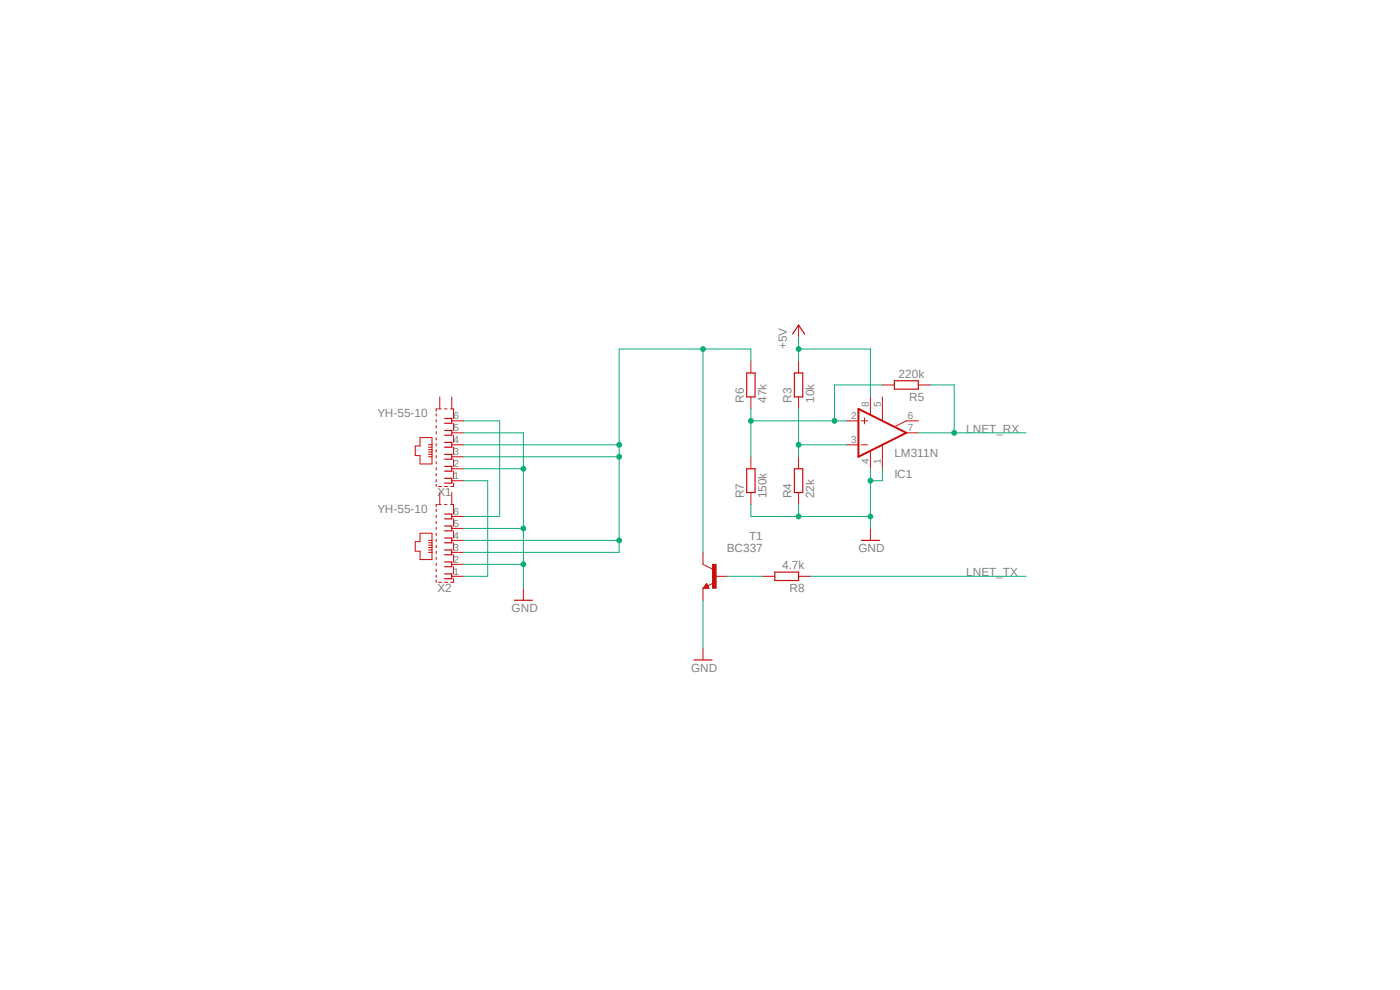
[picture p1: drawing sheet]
<svg xmlns="http://www.w3.org/2000/svg" width="297mm" height="210mm" viewBox="0 0 297 210" stroke-linecap="round" stroke-linejoin="round" font-family="sans-serif">
<path d="M79.2 66.6l138.6 76.6M217.8 66.6l-138.6 76.6" fill="none" stroke="#fff" stroke-width=".21"/>
<g fill="none" stroke="#c90d0c" stroke-width=".21">
<path d="M159.3 76.6v2.5M169.4 69v2.5M169.4 76.6v2.5M159.3 84.2v2.5M159.3 96.9v2.5M169.4 84.2v2.5M169.4 96.9v2.5M179.6 89.3h2.5M179.6 94.4h2.5M182.8 89.3h1.2M182.8 94.4h1.2M183.4 88.6v1.3"/>
<path d="M184.7 84.2v3.7M184.7 95.7v3.7M187.2 84.2v5M187.2 94.4v5M187.2 81.7h2.5M192.3 91.8h2.5M194.8 89.3h-2.5l-2.5 1.2M194.8 81.7h2.6M149.1 119.7l2.1 1M159.3 104.5v2.5M169.4 104.5v2.5M184.7 112.1v2.5"/>
<path d="M149.9 123.8l.5 1h-1.3zM151.3 123.7l-1.2 .6"/>
</g>
<path d="M182.1 86.7l10.2 5.1-10.2 5.1z" fill="none" stroke="#c90d0c" stroke-width=".42"/>
<path d="M158.4 79.1h1.8v5.1h-1.8zM168.1 70.9l1.3-1.9 1.3 1.9M168.5 79.1h1.8v5.1h-1.8zM158.4 99.4h1.8v5.1h-1.8zM168.5 99.4h1.8v5.1h-1.8zM189.7 80.8h5.1v1.7h-5.1zM182.8 114.6h3.8M149.9 124.3l-.1 .2h.4l-.3-.5-.5 .7h.8" fill="none" stroke="#c90d0c" stroke-width=".25"/>
<path d="M151.2 119.7h.7v5.1h-.7z" fill-rule="evenodd" fill="#c90d0c"/>
<g fill="none" stroke="#c90d0c" stroke-width=".21">
<path d="M89.1 92.8h2.6v5.6h-2.6v-1.8h-1v-2h1zM90.9 96.4h.8M90.9 95.9h.8M90.9 95.4h.8M90.9 94.9h.8M90.9 96.9h.8M90.9 94.4h.8M92.5 87.8v.5M92.5 89v.5M92.5 90.3v.5M92.5 91.6v.5M92.5 92.8v.5"/>
<path d="M92.5 94.1v.5M92.5 95.4v.5M92.5 96.6v.6M92.5 97.9v.5M92.5 99.2v.5M92.8 86.7h-.3v.5M93 86.7h.6M93.3 84.2v2.5M94.3 86.7h.5M95.6 86.7h.6v2.1M95.8 96.9h2.6M95.8 94.4h2.6"/>
<path d="M95.8 84.2v2.5M95.8 99.4h2.6M95.8 91.8h2.6M95.8 89.3h2.6M96.2 89.8v1.5M96.2 92.3v1.6M96.2 94.9v1.5M96.2 97.4v1.5M96.2 99.9v1.6M89.1 113.1h2.6v5.6h-2.6v-1.8h-1v-2h1zM90.9 116.7h.8M90.9 116.2h.8"/>
<path d="M90.9 115.7h.8M90.9 115.1h.8M90.9 117.2h.8M90.9 114.6h.8M92.5 100.5v.5M92.5 101.7v.5M92.5 102.7v.5M92.5 108v.5M92.5 109.3v.5M92.5 110.6v.5M92.5 111.8v.6M92.5 113.1v.5"/>
<path d="M92.5 114.4v.5M92.5 115.7v.5M92.5 116.9v.5M92.5 118.2v.5M92.5 119.5v.5M92.8 107h-.3v.5M93 103.2h.7M93 107h.6M93.3 104.5v2.5M94.3 103.2h.7M94.3 107h.5M95.6 107h.6v2.1"/>
<path d="M95.8 104.5v2.5M95.8 102h2.6M95.8 117.2h2.6M95.8 114.6h2.6M95.8 119.7h2.6M95.8 112.1h2.6M95.8 109.6h2.6M96.2 102.5v.7h-.6M96.2 110.1v1.5M96.2 112.6v1.5M96.2 115.1v1.6M96.2 117.7v1.5"/>
<path d="M149.1 117.2v2.5M151.2 119.7h.7v5.1h-.7zM92.5 120.7v.5M92.5 122v.5M92.5 123v.5M93 123.5h.7M94.3 123.5h.7M95.8 122.3h2.6M96.2 120.2v1.6M96.2 122.8v.7h-.6M111 124.8v2.5M149.1 124.8v2.5"/>
<path d="M149.1 137.5v2.5M151.7 122.3h2.5M161.8 122.3h2.6M169.4 122.3h2.6"/>
</g>
<g fill="none" stroke="#c90d0c" stroke-width=".25">
<path d="M94.3 88.8h1.5v1h-1.5M94.3 91.3h1.5v1h-1.5M94.3 93.9h1.5v1h-1.5M94.3 96.4h1.5v1h-1.5M94.3 98.9h1.5v1h-1.5M94.3 101.5h1.5v1h-1.5M94.3 109.1h1.5v1h-1.5M94.3 111.6h1.5v1h-1.5M94.3 114.1h1.5v1h-1.5M94.3 116.7h1.5v1h-1.5M94.3 119.2h1.5v1h-1.5M94.3 121.8h1.5v1h-1.5"/>
<path d="M109.1 127.3h3.8M147.2 140h3.8M164.4 121.4h5v1.7h-5z"/>
</g>
<path d="M184.7 99.4v12.7M187.2 99.4v2.6h-2.5" fill="none" stroke="#0dab76" stroke-width=".21"/>
<circle cx="184.7" cy="102" r=".51" fill="#0dab76"/>
<g fill="none" stroke="#0dab76" stroke-width=".21">
<path d="M169.4 107v2.6h15.3"/>
<circle cx="184.7" cy="102" r=".51"/>
</g>
<circle cx="184.7" cy="109.6" r=".51" fill="#0dab76"/>
<g fill="none" stroke="#0dab76" stroke-width=".21">
<path d="M159.3 107v2.6h10.1"/>
<circle cx="184.7" cy="109.6" r=".51"/>
</g>
<circle cx="169.4" cy="109.6" r=".51" fill="#0dab76"/>
<g fill="none" stroke="#0dab76" stroke-width=".21">
<path d="M111 112.1v12.7"/>
<circle cx="169.4" cy="109.6" r=".51"/>
</g>
<circle cx="111" cy="119.7" r=".51" fill="#0dab76"/>
<g fill="none" stroke="#0dab76" stroke-width=".21">
<path d="M111 99.4v12.7"/>
<circle cx="111" cy="119.7" r=".51"/>
</g>
<circle cx="111" cy="112.1" r=".51" fill="#0dab76"/>
<g fill="none" stroke="#0dab76" stroke-width=".21">
<path d="M111 91.8v7.6"/>
<circle cx="111" cy="112.1" r=".51"/>
</g>
<circle cx="111" cy="99.4" r=".51" fill="#0dab76"/>
<g fill="none" stroke="#0dab76" stroke-width=".21">
<path d="M169.4 74h15.3v10.2M169.4 71.5v5.1M98.4 91.8h12.6M98.4 99.4h12.6M98.4 112.1h12.6M98.4 119.7h12.6M149.1 127.3v10.2"/>
<circle cx="111" cy="99.4" r=".51"/>
</g>
<circle cx="169.4" cy="74" r=".51" fill="#0dab76"/>
<g fill="none" stroke="#0dab76" stroke-width=".21">
<path d="M169.4 86.7v10.2M169.4 94.4h10.2"/>
<circle cx="169.4" cy="74" r=".51"/>
</g>
<circle cx="169.4" cy="94.4" r=".51" fill="#0dab76"/>
<g fill="none" stroke="#0dab76" stroke-width=".21">
<path d="M159.3 89.3h20.3M187.2 81.7h-10.2v7.6"/>
<circle cx="169.4" cy="94.4" r=".51"/>
</g>
<circle cx="177" cy="89.3" r=".51" fill="#0dab76"/>
<g fill="none" stroke="#0dab76" stroke-width=".21">
<path d="M159.3 86.7v10.2"/>
<circle cx="177" cy="89.3" r=".51"/>
</g>
<circle cx="159.3" cy="89.3" r=".51" fill="#0dab76"/>
<g fill="none" stroke="#0dab76" stroke-width=".21">
<path d="M194.8 91.8h22.9M197.4 81.7h5v10.1"/>
<circle cx="159.3" cy="89.3" r=".51"/>
</g>
<circle cx="202.4" cy="91.8" r=".51" fill="#0dab76"/>
<g fill="none" stroke="#0dab76" stroke-width=".21">
<path d="M159.3 76.6v-2.6h-27.9v43.2h-33M98.4 114.6h33"/>
<circle cx="202.4" cy="91.8" r=".51"/>
</g>
<circle cx="131.4" cy="114.6" r=".51" fill="#0dab76"/>
<g fill="none" stroke="#0dab76" stroke-width=".21">
<path d="M149.1 74v43.2"/>
<circle cx="131.4" cy="114.6" r=".51"/>
</g>
<circle cx="149.1" cy="74" r=".51" fill="#0dab76"/>
<g fill="none" stroke="#0dab76" stroke-width=".21">
<path d="M98.4 94.4h33"/>
<circle cx="149.1" cy="74" r=".51"/>
</g>
<circle cx="131.4" cy="94.4" r=".51" fill="#0dab76"/>
<g fill="none" stroke="#0dab76" stroke-width=".21">
<path d="M98.4 96.9h33"/>
<circle cx="131.4" cy="94.4" r=".51"/>
</g>
<circle cx="131.4" cy="96.9" r=".51" fill="#0dab76"/>
<g fill="none" stroke="#0dab76" stroke-width=".21">
<path d="M98.4 89.3h7.6v20.3h-7.6M98.4 102h5.1v20.3h-5.1M154.2 122.3h7.6M172 122.3h45.7"/>
<circle cx="131.4" cy="96.9" r=".51"/>
</g>
<g font-size="2.5" fill="#808080">
<text x="166.9" y="74" transform="rotate(-90 166.9 74)">+5V</text>
<text x="190.6" y="80.1">220k</text>
<text x="80.1" y="88.5">YH-55-10</text>
<text x="157.8" y="85.5" transform="rotate(-90 157.8 85.5)">R6</text>
<text x="162.6" y="85.5" transform="rotate(-90 162.6 85.5)">47k</text>
<text x="167.9" y="85.5" transform="rotate(-90 167.9 85.5)">R3</text>
<text x="172.7" y="85.5" transform="rotate(-90 172.7 85.5)">10k</text>
<text x="192.9" y="85">R5</text>
<text x="205" y="91.8">LNET_RX</text>
<text x="189.7" y="96.9">LM311N</text>
<text x="189.7" y="101.3">IC1</text>
<text x="92.8" y="105.3">X1</text>
<text x="157.8" y="105.7" transform="rotate(-90 157.8 105.7)">R7</text>
<text x="162.6" y="105.7" transform="rotate(-90 162.6 105.7)">150k</text>
<text x="167.9" y="105.7" transform="rotate(-90 167.9 105.7)">R4</text>
<text x="172.7" y="105.7" transform="rotate(-90 172.7 105.7)">22k</text>
<text x="80.1" y="108.8">YH-55-10</text>
<text x="154.2" y="117.2">BC337</text>
<text x="158.9" y="114.6">T1</text>
<text x="182.1" y="117.2">GND</text>
<text x="92.8" y="125.6">X2</text>
<text x="165.9" y="120.7">4.7k</text>
<text x="167.5" y="125.5">R8</text>
<text x="205" y="122.3">LNET_TX</text>
<text x="108.5" y="129.9">GND</text>
<text x="146.6" y="142.5">GND</text>
</g>
<g font-size="2.1" fill="#808080">
<text x="96.2" y="88.9">6</text>
<text x="180.6" y="88.9">2</text>
<text x="184.3" y="86.4" transform="rotate(-90 184.3 86.4)">8</text>
<text x="186.9" y="86.4" transform="rotate(-90 186.9 86.4)">5</text>
<text x="192.6" y="88.9">6</text>
<text x="96.2" y="94">4</text>
<text x="96.2" y="91.4">5</text>
<text x="180.6" y="94">3</text>
<text x="192.6" y="91.4">7</text>
<text x="96.2" y="101.6">1</text>
<text x="96.2" y="99.1">2</text>
<text x="96.2" y="96.5">3</text>
<text x="184.3" y="98.4" transform="rotate(-90 184.3 98.4)">4</text>
<text x="186.9" y="98.4" transform="rotate(-90 186.9 98.4)">1</text>
<text x="96.2" y="111.8">5</text>
<text x="96.2" y="109.2">6</text>
<text x="96.2" y="119.4">2</text>
<text x="96.2" y="116.8">3</text>
<text x="96.2" y="114.3">4</text>
<text x="96.2" y="121.9">1</text>
</g>
</svg>
